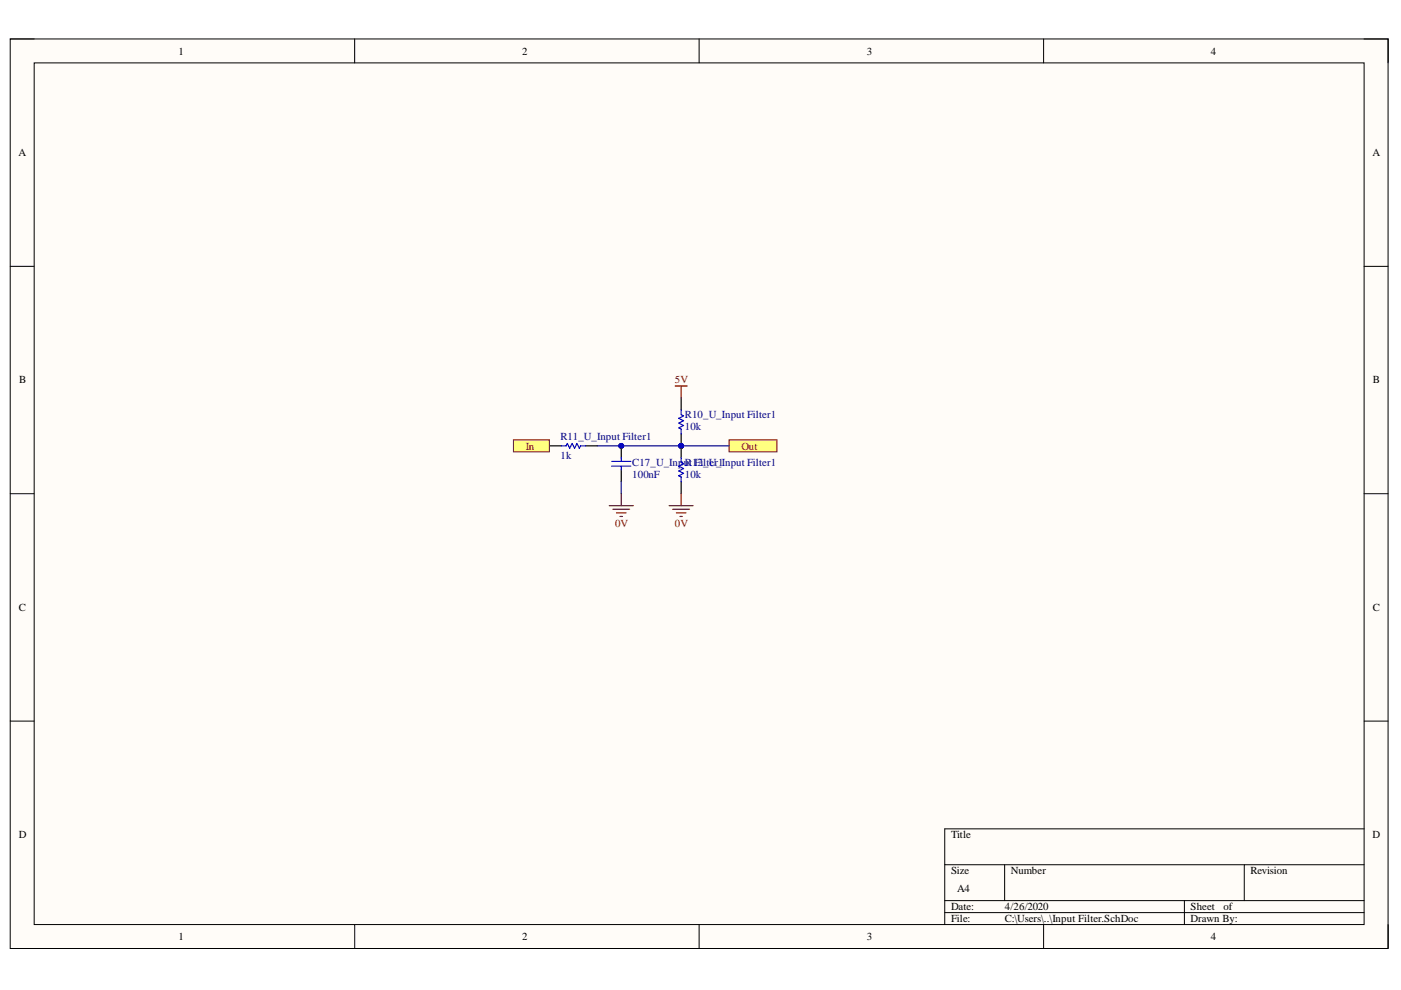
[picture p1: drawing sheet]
<svg xmlns="http://www.w3.org/2000/svg" width="297mm" height="210mm" viewBox="0 0 297 210" stroke-linecap="round" stroke-linejoin="round" font-family="sans-serif">
<path d="M2.2 8.3h292.1v192.8h-292.1z" fill-rule="evenodd" fill="#fffcf8"/>
<path d="M2.2 8.3h292.1v192.8h-292.1z" fill="none" stroke="#000" stroke-width=".21"/>
<path d="M7.2 13.3h282v182.7h-282z" fill-rule="evenodd" fill="#fffcf8"/>
<g fill="none" stroke="#000" stroke-width=".21">
<path d="M2.2 8.3h5M7.2 13.3h282v182.7h-282zM75.2 8.3v5M148.2 8.3v5M221.3 8.3v5M289.2 8.3h5.1v5M2.2 56.5h5M289.2 56.5h5.1M2.2 104.7h5M289.2 104.7h5.1M2.2 152.9h5M289.2 152.9h5.1"/>
<path d="M289.2 175.7h-88.9v20.3M75.2 196v5.1M148.2 196v5.1M200.3 183.3h88.9M200.3 191h88.9M200.3 193.5h88.9M213 183.3v7.7M221.3 196v5.1M251.1 191v5M263.8 183.3v7.7M294.3 196v5.1"/>
</g>
<path d="M116.5 94.5h2.5M124.1 94.5h2.5" fill="none" stroke="#000" stroke-width=".25"/>
<path d="M119 94.5h1l.3-.5 .5 1 .5-1 .5 1 .5-1 .5 1 .3-.5h1" fill="none" stroke="#00f" stroke-width=".25"/>
<circle cx="131.7" cy="94.5" r=".51" fill="#000080"/>
<circle cx="131.7" cy="94.5" r=".51" fill="none" stroke="#000080" stroke-width=".21"/>
<path d="M131.7 94.5v2.6M131.7 99.6v2.5" fill="none" stroke="#000" stroke-width=".25"/>
<circle cx="131.7" cy="94.5" r=".51" fill="#000080"/>
<circle cx="131.7" cy="94.5" r=".51" fill="none" stroke="#000080" stroke-width=".21"/>
<path d="M129.7 97.8h4M129.7 98.8h4M131.7 97.1v.7M131.7 98.8v.8" fill="none" stroke="#00f" stroke-width=".25"/>
<circle cx="144.4" cy="94.5" r=".51" fill="#000080"/>
<circle cx="144.4" cy="94.5" r=".51" fill="none" stroke="#000080" stroke-width=".21"/>
<path d="M144.4 84.4v2.5M144.4 92v2.5" fill="none" stroke="#000" stroke-width=".25"/>
<circle cx="144.4" cy="94.5" r=".51" fill="#000080"/>
<circle cx="144.4" cy="94.5" r=".51" fill="none" stroke="#000080" stroke-width=".21"/>
<path d="M144.4 86.9v1l.5 .3-1 .5 1 .5-1 .5 1 .5-1 .5 .5 .3v1" fill="none" stroke="#00f" stroke-width=".25"/>
<circle cx="144.4" cy="94.5" r=".51" fill="#000080"/>
<circle cx="144.4" cy="94.5" r=".51" fill="none" stroke="#000080" stroke-width=".21"/>
<path d="M144.4 94.5v2.6" fill="none" stroke="#000" stroke-width=".25"/>
<circle cx="144.4" cy="94.5" r=".51" fill="#000080"/>
<circle cx="144.4" cy="94.5" r=".51" fill="none" stroke="#000080" stroke-width=".21"/>
<path d="M144.4 102.1v2.6" fill="none" stroke="#000" stroke-width=".25"/>
<path d="M144.4 97.1v1l.5 .2-1 .5 1 .5-1 .6 1 .5-1 .5 .5 .2v1" fill="none" stroke="#00f" stroke-width=".25"/>
<path d="M143.2 81.8h2.5M144.4 81.8v2.6M129.2 107.2h5.1M129.9 108h3.6M130.7 108.7h2M131.5 109.5h.5M131.7 104.7v2.5M141.9 107.2h5.1M142.6 108h3.6M143.4 108.7h2M144.2 109.5h.5M144.4 104.7v2.5" fill="none" stroke="#800000" stroke-width=".25"/>
<path d="M108.9 93.3h7.6v2.5h-7.6z" fill-rule="evenodd" fill="#ffff80"/>
<path d="M108.9 93.3h7.6v2.5h-7.6z" fill="none" stroke="#800000" stroke-width=".21"/>
<path d="M154.6 93.3h10.1v2.5h-10.1z" fill-rule="evenodd" fill="#ffff80"/>
<path d="M154.6 93.3h10.1v2.5h-10.1z" fill="none" stroke="#800000" stroke-width=".21"/>
<path d="M126.6 94.5h28" fill="none" stroke="#000080" stroke-width=".25"/>
<circle cx="131.7" cy="94.5" r=".51" fill="#000080"/>
<circle cx="131.7" cy="94.5" r=".51" fill="none" stroke="#000080" stroke-width=".21"/>
<circle cx="144.4" cy="94.5" r=".51" fill="#000080"/>
<circle cx="144.4" cy="94.5" r=".51" fill="none" stroke="#000080" stroke-width=".21"/>
<path d="M131.7 102.1v2.6" fill="none" stroke="#000080" stroke-width=".25"/>
<g font-size="2.3">
<text x="37.9" y="11.6">1</text>
<text x="110.7" y="11.6">2</text>
<text x="183.8" y="11.6">3</text>
<text x="256.7" y="11.6">4</text>
<text x="3.9" y="33.1">A</text>
<text x="291" y="33.1">A</text>
<text x="4.1" y="81.3">B</text>
<text x="291" y="81.3">B</text>
<text x="4" y="129.5">C</text>
<text x="291" y="129.5">C</text>
<text x="4" y="177.7">D</text>
<text x="201.6" y="177.7">Title</text>
<text x="291" y="177.7">D</text>
<text x="201.6" y="185.4">Size</text>
<text x="214.3" y="185.4">Number</text>
<text x="265.1" y="185.4">Revision</text>
<text x="202.9" y="189.2">A4</text>
<text x="201.6" y="193">Date:</text>
<text x="201.6" y="195.5">File:</text>
<text x="213" y="193">4/26/2020</text>
<text x="213" y="195.5">C:\Users\..\Input Filter.SchDoc</text>
<text x="252.4" y="193">Sheet</text>
<text x="252.4" y="195.5">Drawn By:</text>
<text x="259.4" y="193">of</text>
<text x="37.9" y="199.3">1</text>
<text x="110.7" y="199.3">2</text>
<text x="183.8" y="199.3">3</text>
<text x="256.7" y="199.3">4</text>
</g>
<g font-size="2.3" fill="#800000">
<text x="143.1" y="81.3">5V</text>
<text x="111.5" y="95.3">In</text>
<text x="157.2" y="95.3">Out</text>
<text x="130.4" y="111.8">0V</text>
<text x="143.1" y="111.8">0V</text>
</g>
<g font-size="2.3" fill="#000080">
<text x="145.2" y="88.6">R10_U_Input Filter1</text>
<text x="118.8" y="93.3">R11_U_Input Filter1</text>
<text x="145.2" y="91.2">10k</text>
<text x="118.8" y="97.3">1k</text>
<text x="134" y="98.9">C17_U_InpuR12_U_Input Filter1</text>
<text x="134" y="101.4">100nF</text>
<text x="145.2" y="101.4">10k</text>
<text x="146.1" y="98.9">t Filter1</text>
</g>
</svg>
